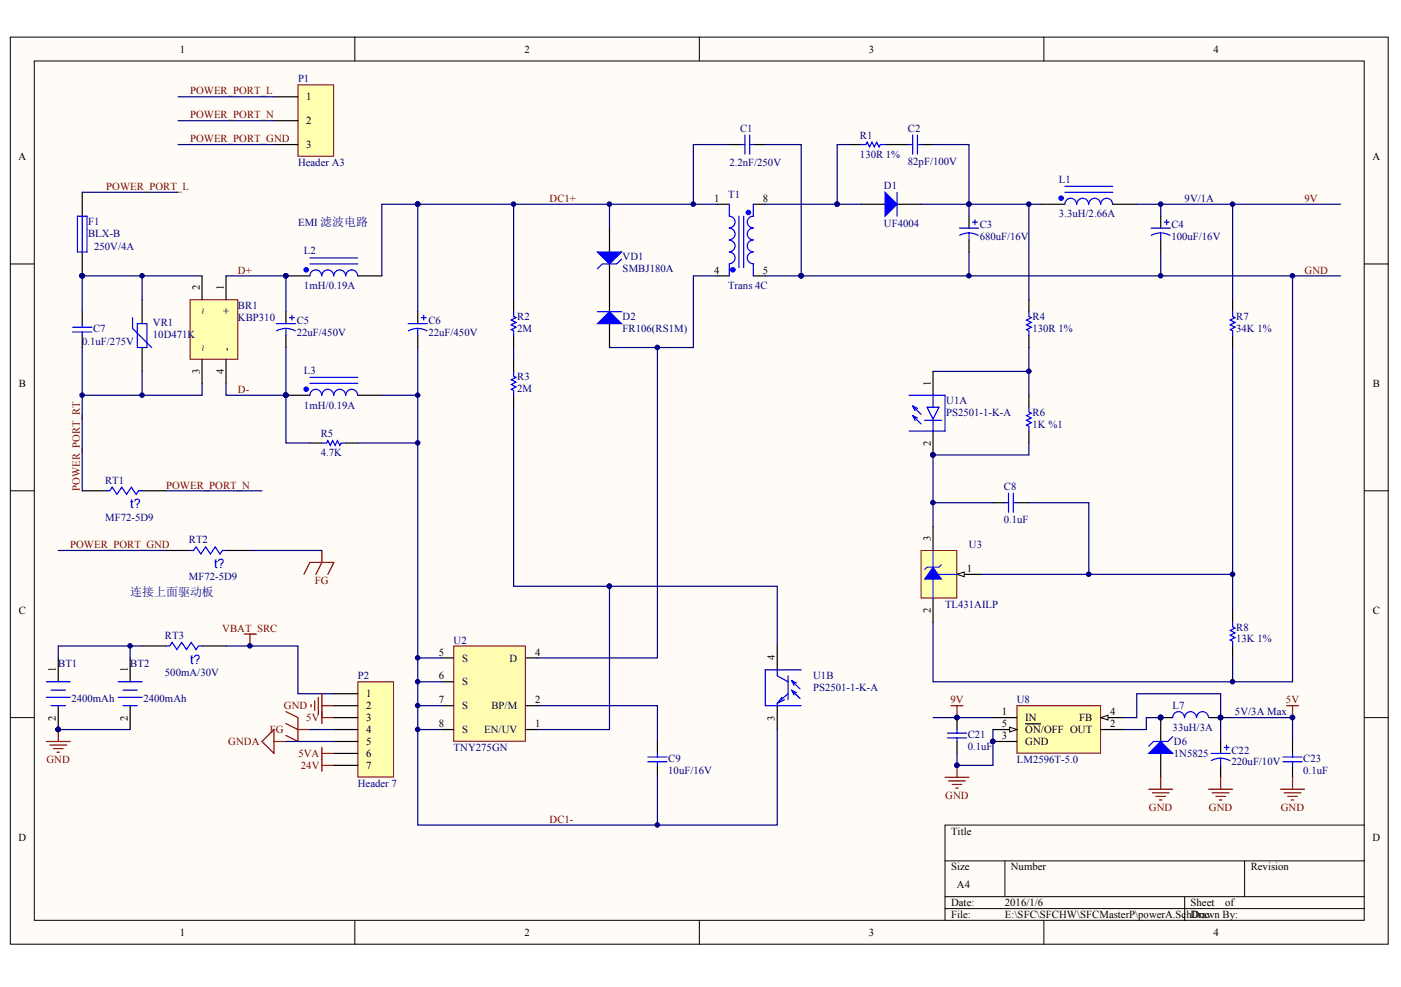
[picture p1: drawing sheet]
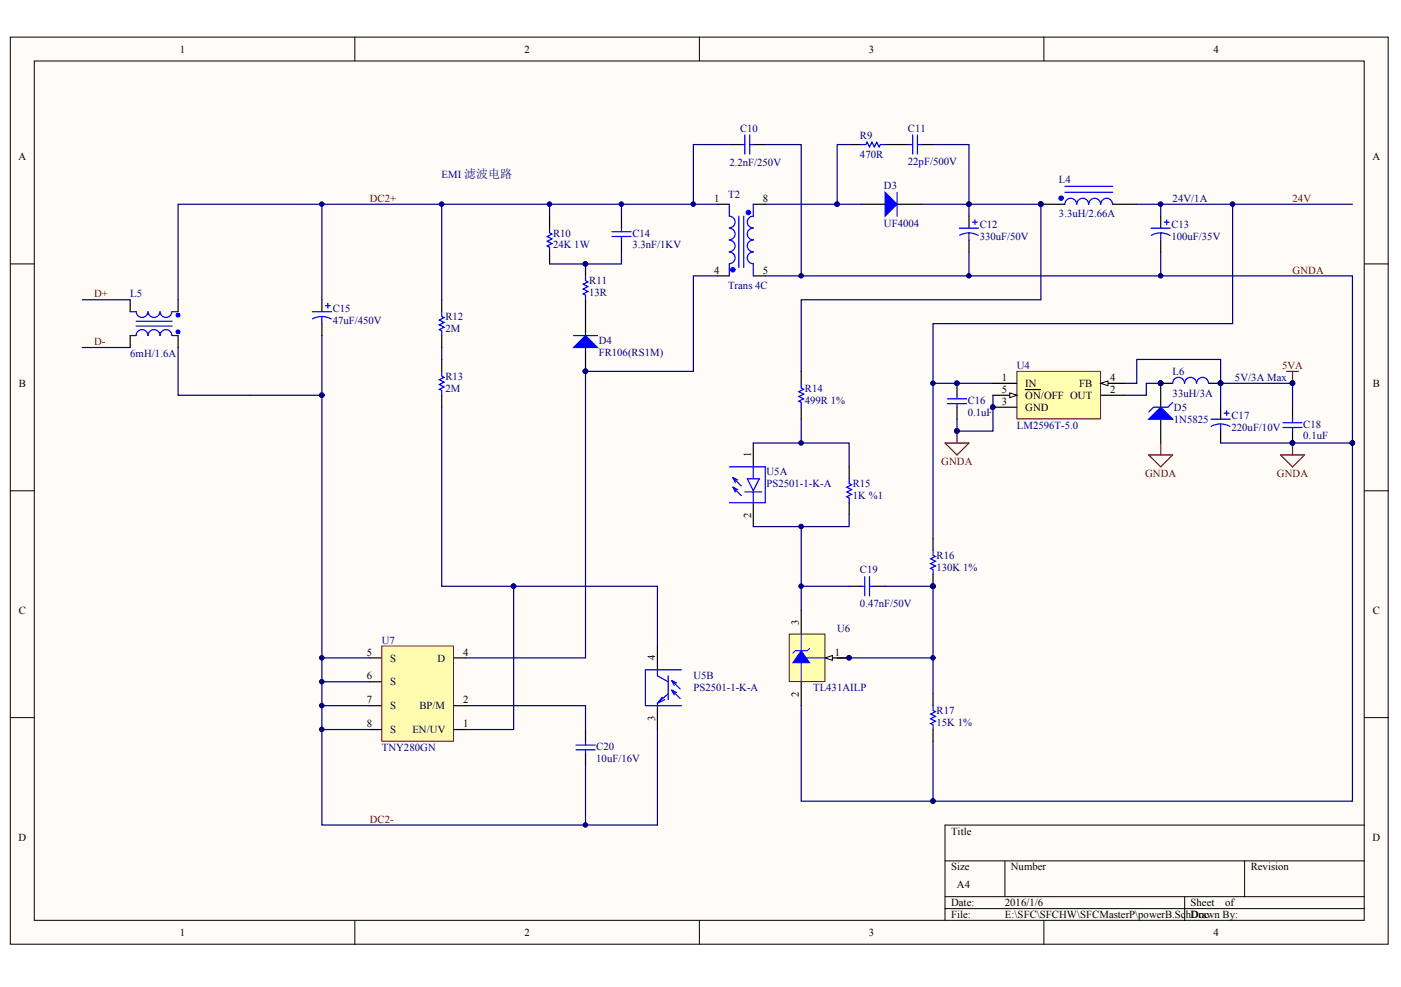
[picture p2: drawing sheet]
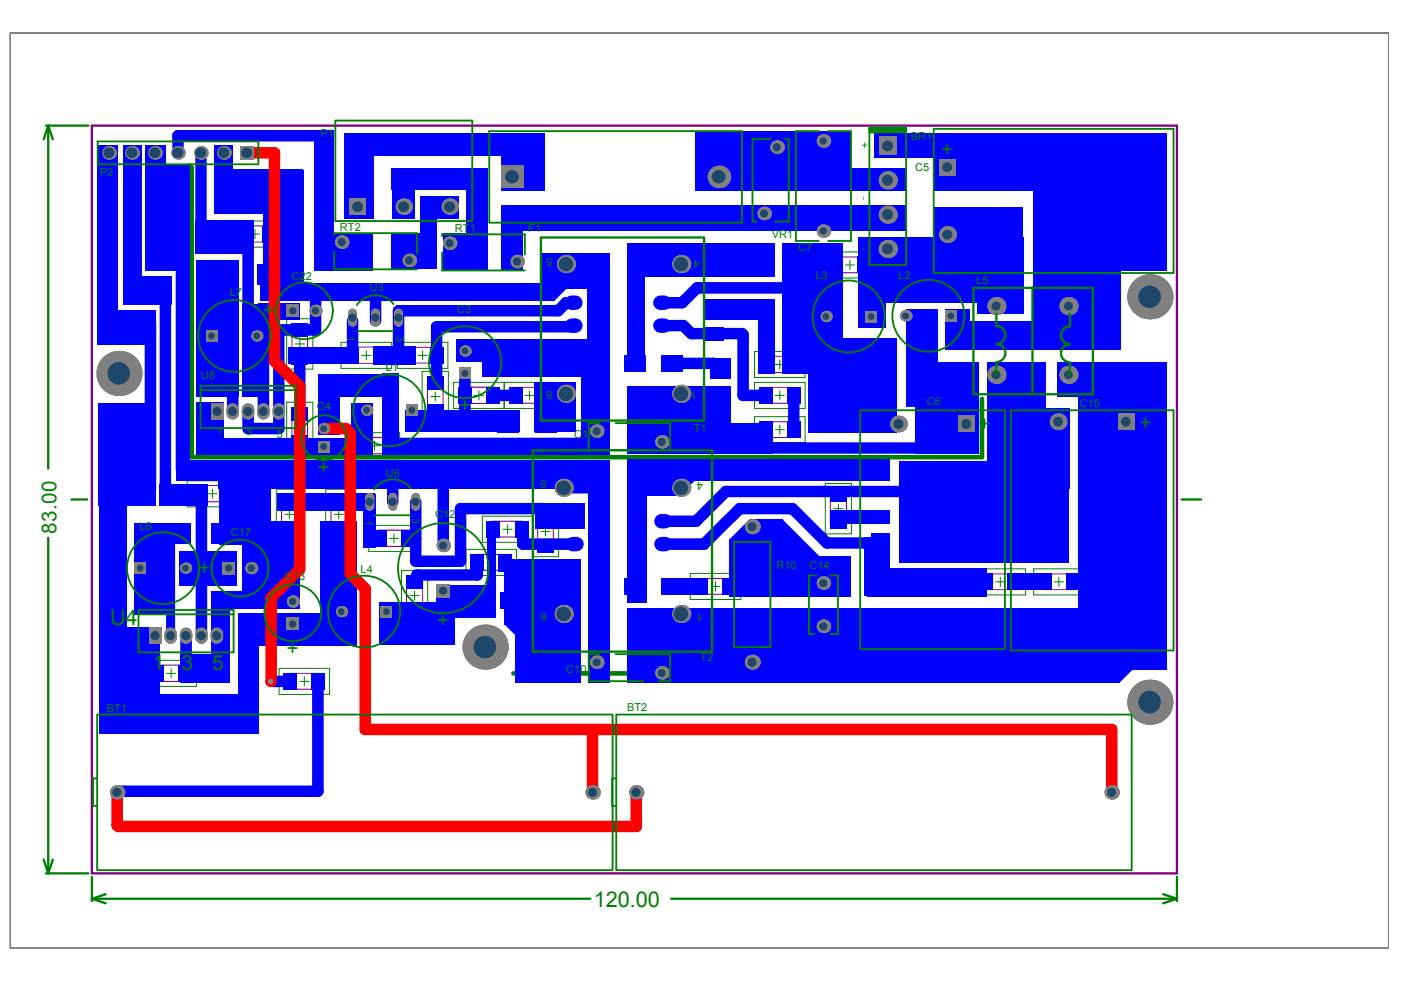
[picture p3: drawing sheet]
# Altium project SFCMasterP.PrjPCB
2 sheets, 74 parts. Net scope: global (net labels, ports and power ports of the same name join across sheets).
Board file: SFCmasterP.PcbDoc
Sheets:
  powerA.SchDoc
  powerB.SchDoc

## Sheet powerA.SchDoc
size A4

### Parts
BR1  KBP310  [BRD1]
BT1  2400mAh  [BAT-14500]
BT2  2400mAh  [BAT-14500]
C1  2.2nF/250V  [CAPRD5-9x3B]
C2  82pF/100V  [CAPC3216M]
C3  680uF/16V  [CAPPR2.5-8x12]
C4  100uF/16V  [CAPPR2-5x7]
C5  22uF/450V  [CAPPR7.5-16x25B]
C6  22uF/450V  [CAPPR7.5-16x25B]
C7  0.1uF/275V  [CAPRD10-12x6]
C8  0.1uF  [CAPC3216M]
C9  10uF/16V  [CAPC3216M]
C21  0.1uF  [CAPC3216M]
C22  220uF/10V  [CAPPR2.5-6.3x11.5]
C23  0.1uF  [CAPC3216M]
D1  UF4004  [SMA]
D2  FR106(RS1M)  [SMA]
D6  1N5825  [SMB]
F1  BLX-B  [FUSE22]
L1  3.3uH/2.66A  [L0810]
L2  1mH/0.19A  [L0810]
L3  1mH/0.19A  [L0810]
L7  33uH/3A  [L0810]
P1  Header A3  [DG500HH-5.08-3]
P2  Header 7  [HDR1X7]
R1  130R 1%  [RESC3216M]
R2  2M  [RESC3216M]
R3  2M  [RESC3216M]
R4  130R 1%  [RESC3216M]
R5  4.7K  [RESC3216M]
R6  1K %1  [RESC3216M]
R7  34K 1%  [RESC3216M]
R8  13K 1%  [RESC3216M]
RT1  MF72-5D9  [CAPRD7.5-11x4A]
RT2  MF72-5D9  [CAPRD7.5-11x4A]
RT3  500mA/30V  [RESC3216M]
T1  Trans 4C  [EE19W(2+2)]
U1  PS2501-1-K-A  [SOP-4]  (parts A,B of 2)
U2  TNY275GN  [SMD-8C]
U3  TL431AILP  [TO-92AA]
U8  LM2596T-5.0  [TO-220-5]
VD1  SMBJ180A  [SMB]
VR1  10D471K  [CAPRD7.5-7x4C]

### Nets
5V: C22.1 C23.2 L7.2 P2.3 U8.4(FB)
5VA: P2.6
9V: C4.1 C21.1 L1.2 R7.2 U8.1(IN)
24V: P2.7
FG: P2.4 RT2.1
GND: BT1.2(-) BT2.2(-) C1.2 C3.2 C4.2 C21.2 C22.2 C23.1 D6.1(A) P2.2 R8.1 T1.5(Sec-) U3.2(A) U8.3(GND) U8.5(~{ON}/OFF)
GNDA: P2.5
VBAT_SRC: P2.1 RT3.1
D+: BR1.1(+) C5.1 L2.1
D-: BR1.4(-) C5.2 L3.1 R5.2
DC1+: C1.1 C6.1 L2.2 R2.2 T1.1(Pri+) VD1.1(A)
DC1-: C6.2 C9.2 L3.2 R5.1 U1.3(E) U2.5(S) U2.6(S) U2.7(S) U2.8(S)
POWER_PORT_GND: P1.3 RT2.2
POWER_PORT_L: F1.1 P1.1
POWER_PORT_N: P1.2 RT1.1
POWER_PORT_RT: BR1.3 C7.1 RT1.2 VR1.2
NetBR1_2: BR1.2 C7.2 F1.2 VR1.1
NetBT1_1: BT1.1(+) BT2.1(+) RT3.2
NetC2_1: C2.1 C3.1 D1.2(K) L1.1 R4.2
NetC2_2: C2.2 R1.1
NetC8_1: C8.1 R7.1 R8.2 U3.1(REF)
NetC8_2: C8.2 R6.1 U1.2(-) U3.3(K)
NetC9_1: C9.1 U2.2(BP/M)
NetD1_1: D1.1(A) R1.2 T1.8(Sec+)
NetD2_1: D2.1(A) T1.4(Pri-) U2.4(D)
NetD2_2: D2.2(K) VD1.2(K)
NetD6_2: D6.2(K) L7.1 U8.2(OUT)
NetR2_1: R2.1 R3.1
NetR3_2: R3.2 U1.4(C) U2.1(EN/UV)
NetR4_1: R4.1 R6.2 U1.1(+)

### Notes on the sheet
- (near F1) 250V/4A
- EMI 滤波电路
- (near C4) 9V/1A
- 连接上面驱动板
- 5V/3A Max

## Sheet powerB.SchDoc
size A4

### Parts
C10  2.2nF/250V  [CAPRD5-9x3B]
C11  22pF/500V  [CAPC3216M]
C12  330uF/50V  [CAPPR5-10x16]
C13  100uF/35V  [CAPPR2.5-6.3x11.5]
C14  3.3nF/1KV  [CAPRD5-4.5x3A]
C15  47uF/450V  [CAPPR7.5-18x25A]
C16  0.1uF  [CAPC3216M]
C17  220uF/10V  [CAPPR2.5-6.3x11.5]
C18  0.1uF  [CAPC3216M]
C19  0.47nF/50V  [CAPC3216M]
C20  10uF/16V  [CAPC3216M]
D3  UF4004  [SMA]
D4  FR106(RS1M)  [SMA]
D5  1N5825  [SMB]
L4  3.3uH/2.66A  [L0810]
L5  6mH/1.6A  [TRF_4A]
L6  33uH/3A  [L0810]
R9  470R  [RESC3216M]
R10  24K 1W  [RES13.55-11.5X4.2]
R11  13R  [RESC3216M]
R12  2M  [RESC3216M]
R13  2M  [RESC3216M]
R14  499R 1%  [RESC3216M]
R15  1K %1  [RESC3216M]
R16  130K 1%  [RESC3216M]
R17  15K 1%  [RESC3216M]
T2  Trans 4C  [EE22W(2+2)]
U4  LM2596T-5.0  [TO-220-5]
U5  PS2501-1-K-A  [SOP-4]  (parts A,B of 2)
U6  TL431AILP  [TO-92AA]
U7  TNY280GN  [SMD-8C]

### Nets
5VA: C17.1 C18.2 L6.2 U4.4(FB)
24V: C13.1 C16.1 L4.2 R16.2 U4.1(IN)
GNDA: C10.2 C12.2 C13.2 C16.2 C17.2 C18.1 D5.1(A) R17.1 T2.5(Sec-) U4.3(GND) U4.5(~{ON}/OFF) U6.2(A)
D+: L5.4(Sec-)
D-: L5.3(Pri-)
DC2+: C10.1 C14.1 C15.1 L5.2(Sec+) R10.1 R12.2 T2.1(Pri+)
DC2-: C15.2 C20.2 L5.1(Pri+) U5.3(E) U7.5(S) U7.6(S) U7.7(S) U7.8(S)
NetC11_1: C11.1 C12.1 D3.2(K) L4.1 R14.2
NetC11_2: C11.2 R9.1
NetC14_2: C14.2 R10.2 R11.1
NetC19_1: C19.1 R16.1 R17.2 U6.1(REF)
NetC19_2: C19.2 R15.1 U5.2(-) U6.3(K)
NetC20_1: C20.1 U7.2(BP/M)
NetD3_1: D3.1(A) R9.2 T2.8(Sec+)
NetD4_1: D4.1(A) T2.4(Pri-) U7.4(D)
NetD4_2: D4.2(K) R11.2
NetD5_2: D5.2(K) L6.1 U4.2(OUT)
NetR12_1: R12.1 R13.1
NetR13_2: R13.2 U5.4(C) U7.1(EN/UV)
NetR14_1: R14.1 R15.2 U5.1(+)

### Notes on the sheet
- EMI 滤波电路
- (near C13) 24V/1A
- 5V/3A Max

## Nets that join several sheets
5VA: powerA (P2.6), powerB (C17.1 C18.2 L6.2 U4.4)
24V: powerA (P2.7), powerB (5 pins)
GNDA: powerA (P2.5), powerB (12 pins)
D+: powerA (BR1.1 C5.1 L2.1), powerB (L5.4)
D-: powerA (BR1.4 C5.2 L3.1 R5.2), powerB (L5.3)
